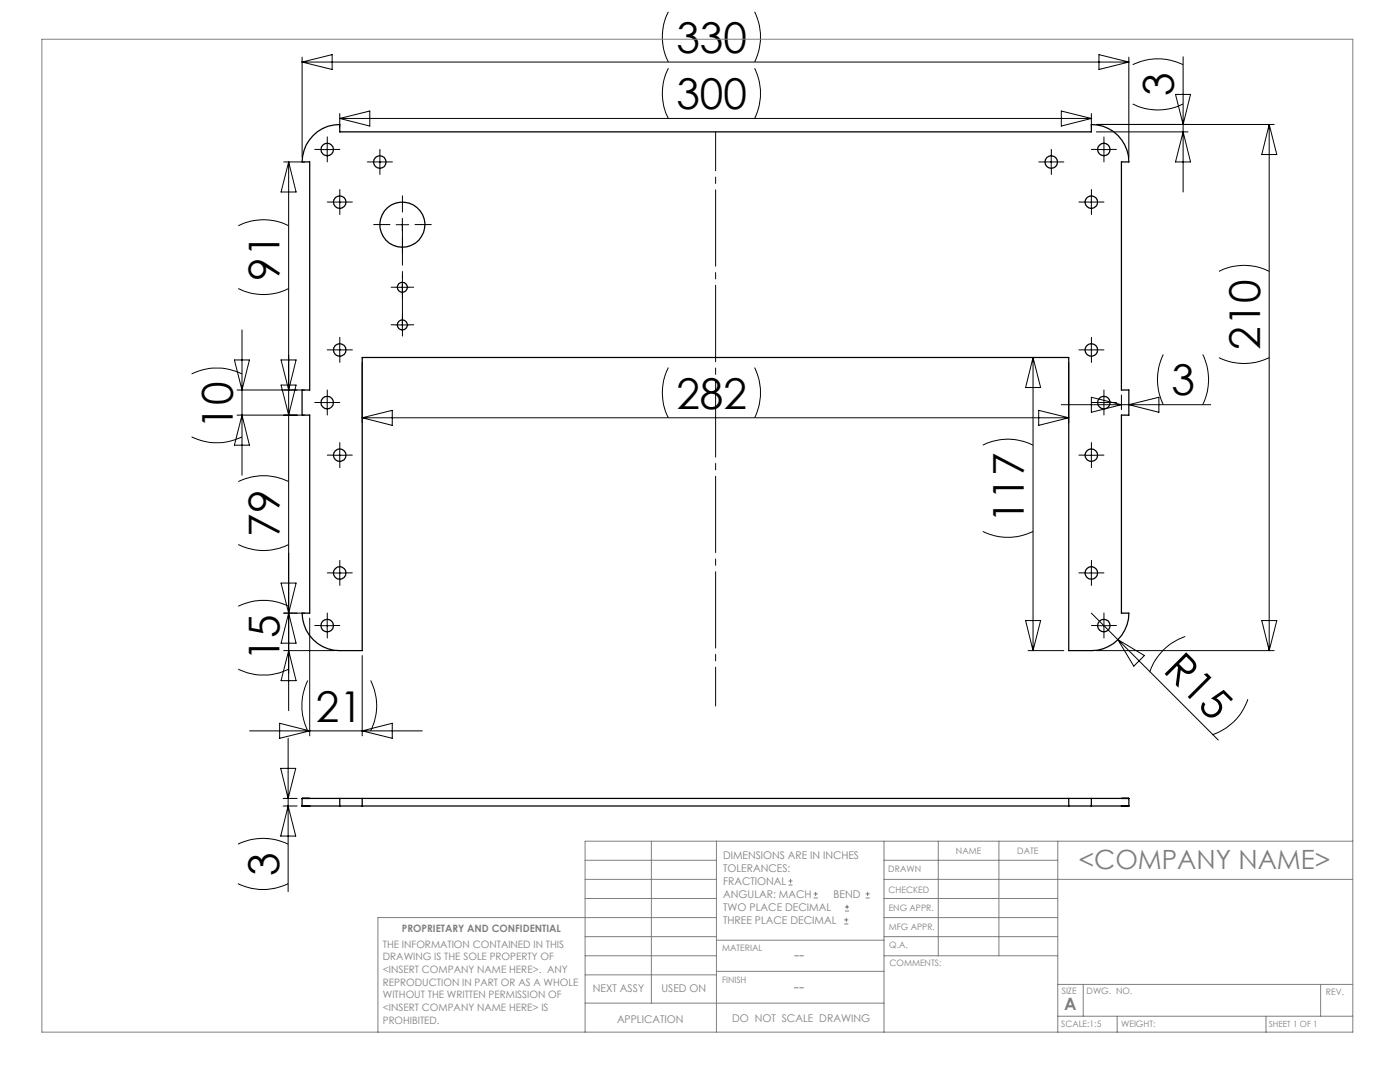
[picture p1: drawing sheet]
<svg xmlns="http://www.w3.org/2000/svg" width="279mm" height="216mm" viewBox="0 0 279 216" stroke-linecap="round" stroke-linejoin="round" font-family="sans-serif">
<g fill="none" stroke="#808080" stroke-width=".2">
<path d="M8.4 7.8h261.6v198.2h-261.6zM116.8 171.7h26.2M116.8 175.5h26.2M116.8 179.3h26.2M130 167.9v32.3M143 167.9v38.1M157.4 176.6h.8M157.4 175.8h.8M157.8 175.4v.8M162.4 179.2h.8M162.4 178.4h.8M162.8 178v.8"/>
<path d="M172.8 179.2h.8M172.8 178.4h.8M173.1 178v.8M176.4 167.9v38.1M176.4 171.7h34.7M176.4 175.5h93.6M176.4 179.3h34.7M187.3 167.9v22.8M199.4 167.9v22.8M211.1 167.9v38.1M270 167.9h-153.2v38.1M116.8 190.7h26.2"/>
<path d="M116.8 186.9h26.2M116.8 194.5h26.2M143 193.8h33.4M143 187.6h33.4M143 183.1h-67.6v22.9M168.5 184.4h.8M168.5 183.6h.8M168.6 181.8h.8M168.6 181h.8M168.9 183.2v.8M169.1 180.6v.8M176.4 190.7h34.7"/>
<path d="M176.4 183.1h34.7M176.4 186.9h34.7M211.1 196.4h58.9M216.2 196.4v6.4M263.6 196.4v6.4M116.8 200.2h59.6M211.1 202.8h58.9M223 202.8v3.2M252.7 202.8v3.2"/>
</g>
<g fill="none" stroke="#000" stroke-width=".2">
<path d="M60.3 11.4v19.9M60.3 12.4h165M60.3 12.4l6-1.5v3zM133.4 13.6a11 11 0 0 0 0 10M133.4 2.4a11 11 0 0 0 0 10M150.6 13.6a11.3 11.3 0 0 1 0 10M150.6 2.4a11.3 11.3 0 0 1 0 10M219.3 10.9l6 1.5-6 1.5zM225.3 11.4v19.9M226.1 12.9a11.4 11.4 0 0 1 10 0M234.6 18.8h3l-1.5 6zM236.1 11.3v27"/>
<path d="M56.6 32.3h4.2M57.6 32.3v109.5M57.6 32.3l1.5 6h-3zM64.1 29.8h2.4M65.3 28.6v2.5M67.8 22.6v2.7M67.8 39.1v2.5M67.8 23.6h150M67.8 23.6l6-1.4v3zM74.5 32.3h2.5M75.8 31.1v2.5M208.6 32.3h2.4"/>
<path d="M209.8 31.1v2.5M211.8 22.2l6 1.4-6 1.6zM217.8 22.6v2.7M217.8 39.1v2.5M218.8 26.3h18.3M218.8 24.8h35.5M219 29.8h2.5M220.3 28.6v2.5M226.1 20.7a11.1 11.1 0 0 0 10 0M236.1 26.3l1.5 6h-3zM253.3 24.8v105M253.3 24.8l1.5 6h-3z"/>
<path d="M47.6 57.6a11.1 11.1 0 0 0 10 0M47.6 45a11.1 11.1 0 0 1 10 0M66.5 40.3h2.5M79.1 44.8h2.5M79.1 57.3h2.5M80.3 43.6v2.5M80.3 56.1v2.5M216.5 40.3h2.5M243.3 54.2a11 11 0 0 1 10 0M38.2 74.6a11.4 11.4 0 0 1 10.1 0M46.8 71.8h3l-1.5 6zM47.3 77.8h13.5"/>
<path d="M48.3 65.8v29M56.1 76.8h3l-1.5 6zM56.1 71.8h3l-1.5 6zM65.3 79.1v2.5M66.5 69.8h2.5M67.8 68.6v2.5M72.3 72.3v12M79.1 64.8h2.5M80.3 63.6v2.5M133.4 73.3a11 11 0 0 0 0 10.1M150.6 73.3a11.3 11.3 0 0 1 0 10.1M206.2 71.3v58.5"/>
<path d="M206.2 71.3l1.5 6h-3zM213.3 72.3v12M216.5 69.8h2.5M217.8 68.6v2.5M217.8 79.3l6 1.5-6 1.5zM220.3 79.1v2.5M223.8 78.8v2.9M232.2 70.7a11.3 11.3 0 0 0 0 10.1M240 70.7a11.3 11.3 0 0 1 0 10.1M243.3 71.4a11.3 11.3 0 0 0 10 0M38.2 87.2a11.4 11.4 0 0 0 10.1 0M47.3 82.8h13.5"/>
<path d="M47.6 96.1a11.4 11.4 0 0 1 10 0M48.3 82.8l1.5 6h-3zM64.1 80.3h2.4M66.5 90.8h2.5M67.8 89.6v2.5M72.3 83.4l6-1.5v3zM72.3 83.4h141M196.1 88.8a11 11 0 0 1 10.1 0M207.3 81.9l6 1.5-6 1.5zM211.8 80.8h29.8M216.5 90.8h2.5M217.8 89.6v2.5"/>
<path d="M219 80.3h2.5M225.3 80.8l6-1.5v3zM47.6 108.7a11.1 11.1 0 0 0 10 0M56.1 116.3h3l-1.5 6zM66.5 114.3h2.5M67.8 113.1v2.5M196.1 106a11.3 11.3 0 0 0 10.1 0M216.5 114.3h2.5M217.8 113.1v2.5M47.6 133.5a11.4 11.4 0 0 0 10 0M47.6 121a11.4 11.4 0 0 1 10 0M56.6 122.3h4.2"/>
<path d="M56.6 129.8h10.2M57.6 122.3l1.5 6h-3zM57.6 129.8l1.5 6h-3zM61.4 135.8a11.4 11.4 0 0 0 0 10M61.8 123.3v23.5M64.1 124.8h2.4M65.3 123.6v2.5M72.3 130.8v16M74 135.8a11.1 11.1 0 0 1 0 10M204.7 123.8h3l-1.5 6zM205.2 129.8h7.1M217.8 122.3l25.3 25.4"/>
<path d="M218.8 129.8h35.5M219 124.8h2.5M220.3 123.6v2.5M223.1 127.6l5.3 3.2-2.1 2.1zM236.5 127a11.2 11.2 0 0 0-7.1 7.1M249 139.5a11.1 11.1 0 0 1-7.1 7.1M251.8 123.8h3l-1.5 6zM49.8 145.8h34.5M55.8 144.3l6 1.5-6 1.5zM56 153.3h3l-1.5 6zM56.5 159.3h2.8M57.5 147.3v30.6"/>
<path d="M72.3 145.8l6-1.5v3zM47.5 176.3a11.3 11.3 0 0 0 10 0M47.5 168.5a11.3 11.3 0 0 1 10 0M56.5 160.8h2.8M57.5 160.8l1.5 6h-3z"/>
</g>
<g fill="none" stroke="#000" stroke-width=".2" stroke-dasharray="15.2 1.3 1.3 1.3">
<path d="M64.1 29.8h-1.3M65.3 28.6v-1.3M65.3 31.1v1.2M66.6 29.8h1.2M67.8 39.1v-1.3M74.6 32.3h-1.3M75.8 31.1v-1.3M75.8 33.6v1.2M77.1 32.3h1.2M208.6 32.3h-1.3M209.8 31.1v-1.3M209.8 33.6v1.2"/>
<path d="M211.1 32.3h1.2M217.8 39.1v-1.3M219.1 29.8h-1.3M220.3 28.6v-1.3M220.3 31.1v1.2M221.6 29.8h1.2M66.6 40.3h-1.3M67.8 41.6v1.2M69.1 40.3h1.2M77.8 44.8h-3.2M79.1 57.3h-1M80.3 42.3v-3.2"/>
<path d="M80.3 47.3v3.3M80.3 56.1v-1M80.3 58.6v1M81.6 57.3h1M82.8 44.8h3.3M216.6 40.3h-1.3M217.8 41.6v1.2M219.1 40.3h1.2M65.3 79.1v-1.3M66.6 69.8h-1.3M67.8 68.6v-1.3M67.8 71.1v1.2"/>
<path d="M69.1 69.8h1.2M79.1 64.8h-1M80.3 63.6v-1M80.3 66.1v1M81.6 64.8h1M216.6 69.8h-1.3M217.8 68.6v-1.3M217.8 71.1v1.2M219.1 69.8h1.2M220.3 79.1v-1.3M64.1 80.3h-1.3M65.3 81.6v1.2"/>
<path d="M66.6 80.3h1.2M66.6 90.8h-1.3M67.8 89.6v-1.3M67.8 92.1v1.2M69.1 90.8h1.2M216.6 90.8h-1.3M217.8 89.6v-1.3M217.8 92.1v1.2M219.1 80.3h-1.3M219.1 90.8h1.2M220.3 81.6v1.2M221.6 80.3h1.2"/>
<path d="M66.6 114.3h-1.3M67.8 113.1v-1.3M67.8 115.6v1.2M69.1 114.3h1.2M216.6 114.3h-1.3M217.8 113.1v-1.3M217.8 115.6v1.2M219.1 114.3h1.2M64.1 124.8h-1.3M65.3 123.6v-1.3M65.3 126.1v1.2M66.6 124.8h1.2"/>
<path d="M219.1 124.8h-1.3M220.3 123.6v-1.3M220.3 126.1v1.2M221.6 124.8h1.2"/>
</g>
<path d="M142.8 26.3v114.6" fill="none" stroke="#000" stroke-width=".2" stroke-dasharray="15.2 1.3 1.3 1.3" stroke-dashoffset="7.5"/>
<path d="M80.3 44.8v20" fill="none" stroke="#000" stroke-width=".2" stroke-dasharray="15.2 1.3 1.3 1.3" stroke-dashoffset="7.1"/>
<g fill="none" stroke="#000" stroke-width=".25">
<path d="M62.5 27a7.3 7.3 0 0 1 5.3-2.2v1.5h150v-1.5a7.5 7.5 0 0 1 7.5 7.5h-1.5v45.5h1.5v5h-1.5v39.5h1.5a7.5 7.5 0 0 1-7.5 7.5h-4.5v-58.5h-141v58.5h-4.5a7.5 7.5 0 0 1-7.5-7.5h1.5v-39.5h-1.5v-5h1.5v-45.5h-1.5a7.7 7.7 0 0 1 2.2-5.3zM60.3 159.3h7.5M60.3 159.3v1.5M60.3 159.3h1.5M67.8 159.3v1.5M67.8 159.3h150M72.3 159.3v1.5M213.3 159.3v1.5M217.8 159.3h7.5M217.8 159.3v1.5M223.8 159.3h1.5M225.3 159.3v1.5"/>
<path d="M60.3 160.8h7.5M60.3 160.8h1.5M67.8 160.8h150M217.8 160.8h7.5M223.8 160.8h1.5"/>
<circle cx="65.3" cy="29.8" r="1.25"/>
<circle cx="75.8" cy="32.3" r="1.25"/>
<circle cx="209.8" cy="32.3" r="1.26"/>
<circle cx="220.3" cy="29.8" r="1.26"/>
<circle cx="67.8" cy="40.3" r="1.26"/>
<circle cx="80.3" cy="57.3" r=".99"/>
<circle cx="80.3" cy="44.8" r="4.5"/>
<circle cx="217.8" cy="40.3" r="1.25"/>
<circle cx="67.8" cy="69.8" r="1.26"/>
<circle cx="80.3" cy="64.8" r=".99"/>
<circle cx="217.8" cy="69.8" r="1.26"/>
<circle cx="65.3" cy="80.3" r="1.26"/>
<circle cx="67.8" cy="90.8" r="1.25"/>
<circle cx="217.8" cy="90.8" r="1.26"/>
<circle cx="220.3" cy="80.3" r="1.25"/>
<circle cx="67.8" cy="114.3" r="1.25"/>
<circle cx="217.8" cy="114.3" r="1.26"/>
<circle cx="65.3" cy="124.8" r="1.26"/>
<circle cx="220.3" cy="124.8" r="1.26"/>
</g>
<g font-size="8.5">
<text x="135" y="10.5">330</text>
<text x="135" y="21.8">300</text>
<text x="234.3" y="19.1" transform="rotate(-90 234.3 19.1)">3</text>
<text x="55.8" y="56" transform="rotate(-90 55.8 56)">91</text>
<text x="251.5" y="69.7" transform="rotate(-90 251.5 69.7)">210</text>
<text x="135" y="81.5">282</text>
<text x="233.8" y="78.9">3</text>
<text x="46.5" y="85.6" transform="rotate(-90 46.5 85.6)">10</text>
<text x="55.8" y="107.1" transform="rotate(-90 55.8 107.1)">79</text>
<text x="204.3" y="104.4" transform="rotate(-90 204.3 104.4)">117</text>
<text x="55.8" y="131.9" transform="rotate(-90 55.8 131.9)">15</text>
<text x="231.9" y="133.9" transform="rotate(45 231.9 133.9)">R15</text>
<text x="63" y="144">21</text>
<text x="55.7" y="174.7" transform="rotate(-90 55.7 174.7)">3</text>
</g>
<text font-size="5.3" fill="#808080" x="215.2" y="173.3">&lt;COMPANY NAME&gt;</text>
<text font-size="3.4" fill="#808080" x="212.4" y="201.4">A</text>
<g font-size="3.2" fill="#808080">
<text x="158.5" y="191.5">--</text>
<text x="158.4" y="197.9">--</text>
</g>
<g font-size="2.1" fill="#808080">
<text x="144.3" y="171.4">DIMENSIONS ARE IN INCHES</text>
<text x="144.3" y="174">TOLERANCES:</text>
<text x="144.3" y="176.6">FRACTIONAL</text>
<text x="144.3" y="179.2">ANGULAR: MACH</text>
<text x="166.4" y="179.2">BEND</text>
<text x="144.3" y="181.8">TWO PLACE DECIMAL</text>
<text x="144.3" y="184.3">THREE PLACE DECIMAL</text>
<text x="118.3" y="197.9">NEXT ASSY</text>
<text x="132" y="197.9">USED ON</text>
<text x="146.1" y="203.8">DO NOT SCALE DRAWING</text>
<text x="123.1" y="204">APPLICATION</text>
</g>
<g font-size="2" fill="#808080">
<text x="76.4" y="189.1">THE INFORMATION CONTAINED IN THIS</text>
<text x="76.4" y="191.6">DRAWING IS THE SOLE PROPERTY OF</text>
<text x="80.2" y="186">PROPRIETARY AND CONFIDENTIAL</text>
<text x="76.4" y="194.2">&lt;INSERT COMPANY NAME HERE&gt;. ANY</text>
<text x="76.4" y="196.7">REPRODUCTION IN PART OR AS A WHOLE</text>
<text x="76.4" y="199.2">WITHOUT THE WRITTEN PERMISSION OF</text>
<text x="76.4" y="201.7">&lt;INSERT COMPANY NAME HERE&gt; IS</text>
<text x="76.4" y="204.3">PROHIBITED.</text>
</g>
<g font-size="1.8" fill="#808080">
<text x="190.8" y="170.3">NAME</text>
<text x="203" y="170.4">DATE</text>
<text x="177.3" y="174.1">DRAWN</text>
<text x="177.3" y="178.1">CHECKED</text>
<text x="177.4" y="181.7">ENG APPR.</text>
<text x="177.4" y="185.5">MFG APPR.</text>
<text x="144.1" y="189.8">MATERIAL</text>
<text x="177.5" y="189.3">Q.A.</text>
<text x="144.1" y="196.2">FINISH</text>
<text x="177.5" y="192.8">COMMENTS:</text>
<text x="211.9" y="198.3">SIZE</text>
<text x="216.9" y="198.4">DWG. NO.</text>
<text x="264.6" y="198.5">REV.</text>
<text x="211.8" y="204.9">SCALE:1:5</text>
<text x="223.7" y="205">WEIGHT:</text>
</g>
<text font-size="1.7" fill="#808080" x="253.2" y="204.9">SHEET 1 OF 1</text>
</svg>
